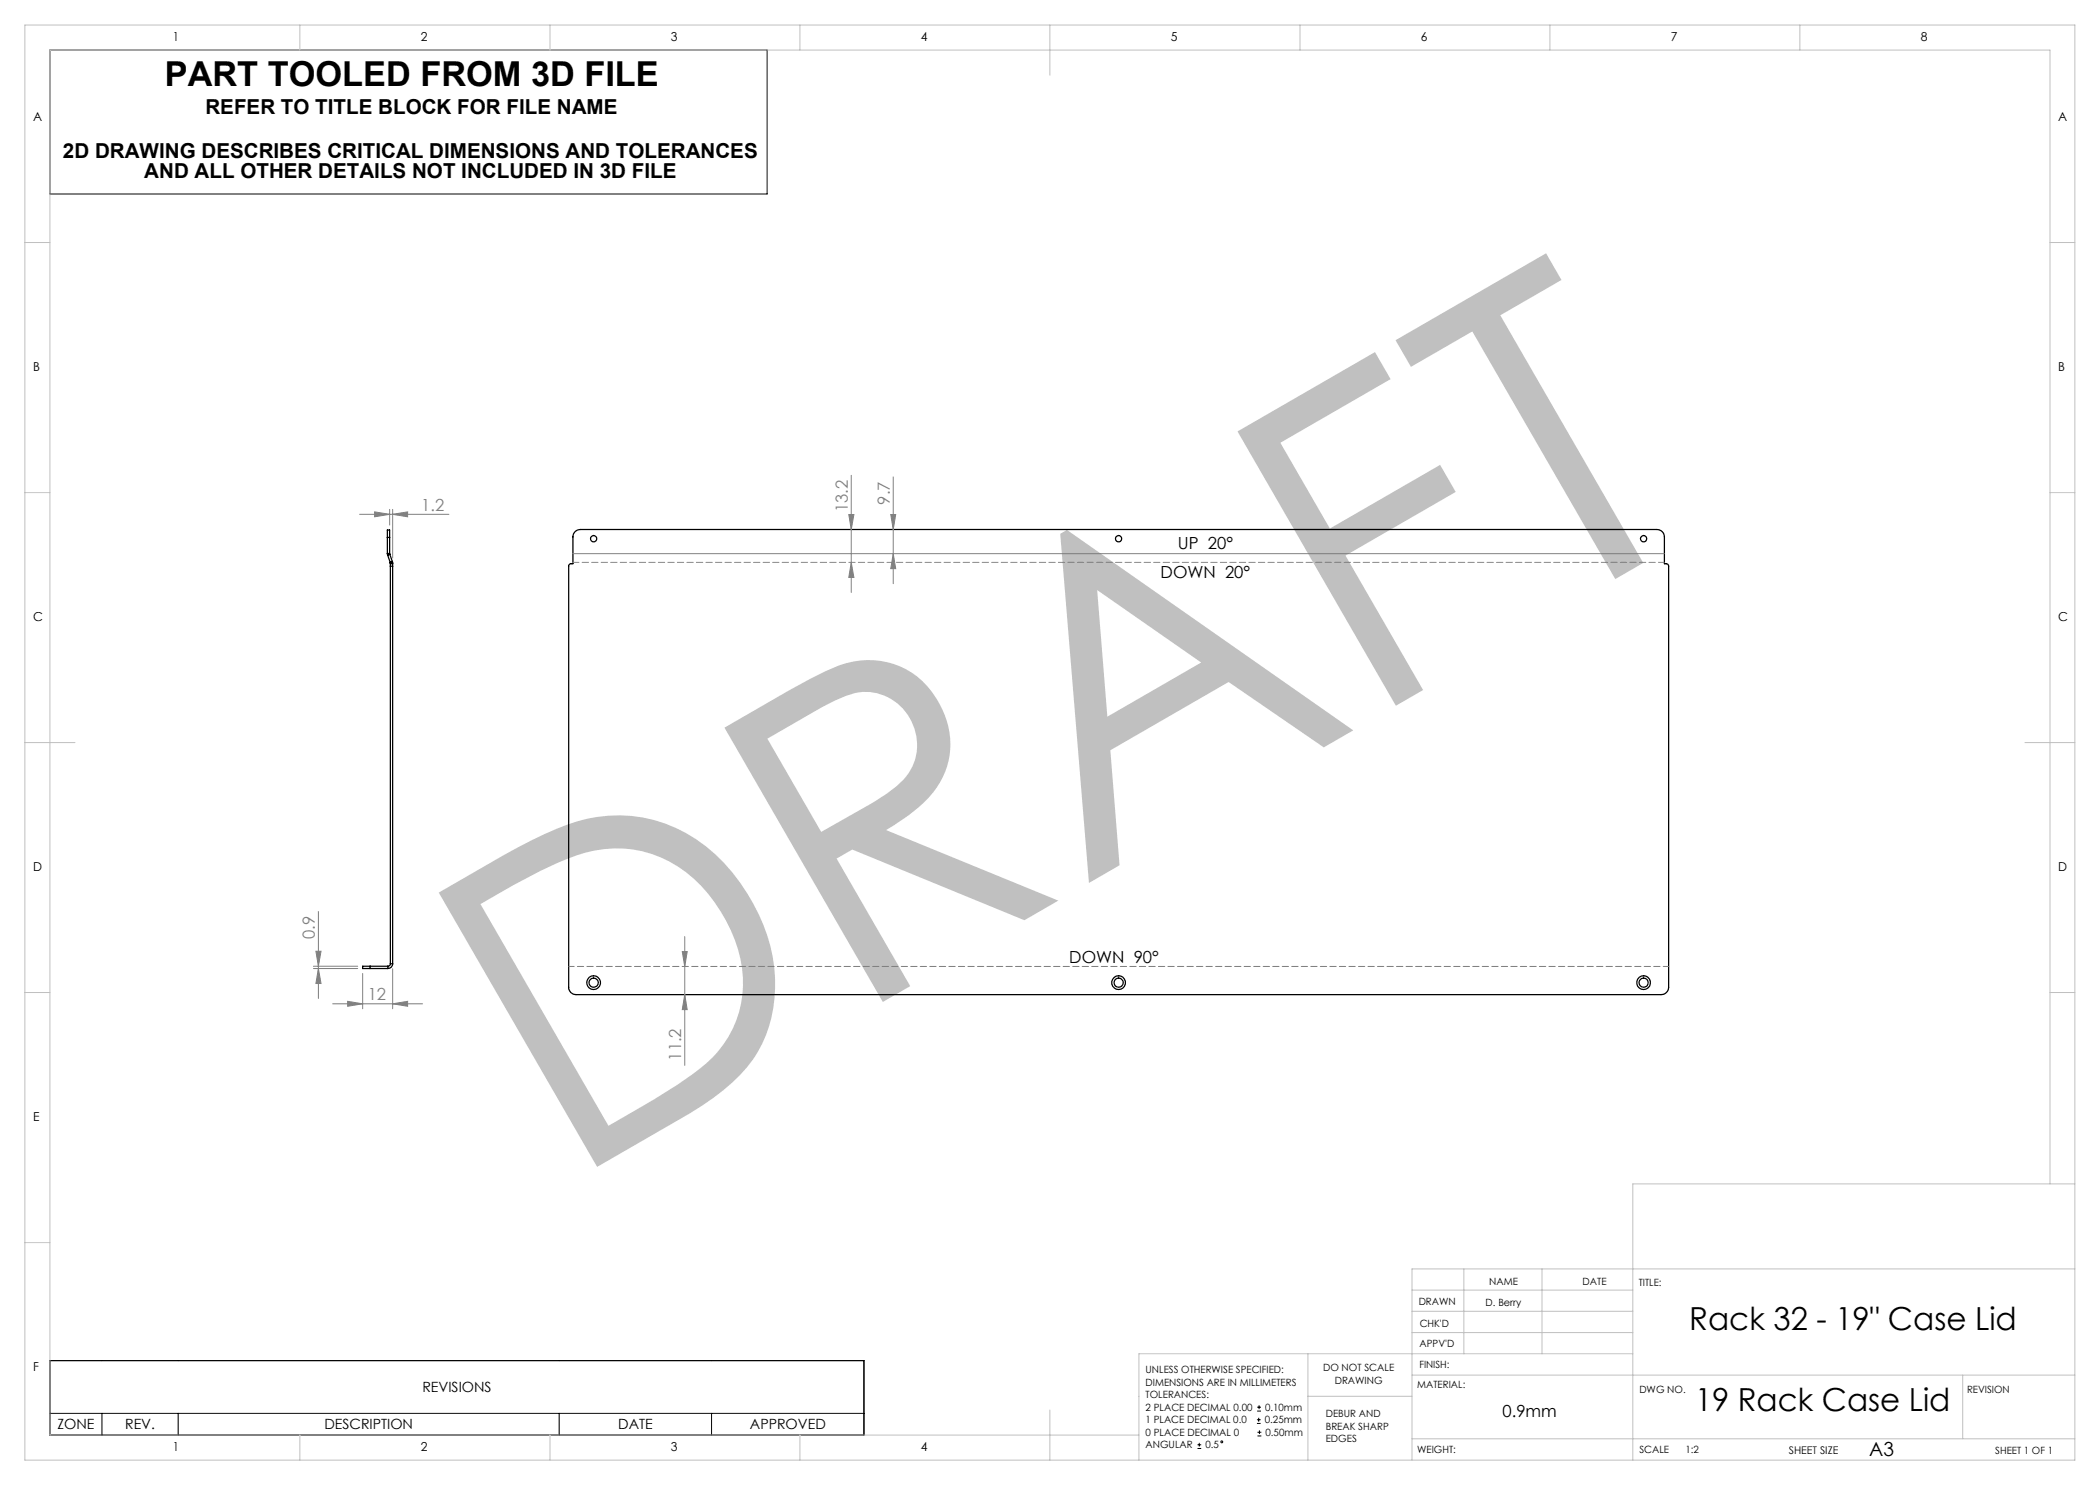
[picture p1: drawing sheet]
<svg xmlns="http://www.w3.org/2000/svg" width="420mm" height="297mm" viewBox="0 0 420 297" stroke-linecap="round" stroke-linejoin="round" font-family="sans-serif">
<g fill="none" stroke="#000" stroke-width=".25">
<path d="M77.5 110.7v.4M77.5 107.5v-1.5h.4v1.5M77.5 110.7h.4M77.5 107.5h.4M77.5 107.5v3.2M77.5 111.1l.5 1.4M77.9 110.7l.1 .2M77.9 107.5v3.2M78 110.9l-.5 .2M78 110.9l.5 1.4M78 112.5l.1 .1M78.1 112.7v.5"/>
<path d="M78.1 112.7h.4M78.1 113.2h.4M78.1 112.6v.1M78.1 113.2v79.6M78.1 112.6h.4M78.5 112.3v.3M78.5 112.3l-.5 .2M78.5 112.7v.5M78.5 112.6v.1M78.5 113.2v79.6M115 106.3l.5-.3 .6-.1h215.3a1.51 1.51 0 0 1 1.5 1.5v5.3l.6 .1 .2 .3v84.3a1.51 1.51 0 0 1-1.5 1.5h-217a1.45 1.45 0 0 1-1.5-1.5v-84.3l.3-.3 .6-.1v-5.3l.1-.6zM74 193.2h-1.5v.5h1.5"/>
<path d="M74 193.2v.5M74 193.7h3.6M74 193.2h3.6M77.6 193.2v.5M78.1 192.8l-.1 .2-.4 .2M78.1 192.8h.4M78.5 192.8a.96 .96 0 0 1-.9 .9"/>
<circle cx="118.7" cy="107.7" r=".63"/>
<circle cx="223.7" cy="107.7" r=".63"/>
<circle cx="328.7" cy="107.7" r=".63"/>
<circle cx="118.7" cy="196.5" r=".93"/>
<circle cx="118.7" cy="196.5" r="1.38"/>
<circle cx="223.7" cy="196.5" r="1.38"/>
<circle cx="223.7" cy="196.5" r=".92"/>
<circle cx="328.7" cy="196.5" r="1.39"/>
<circle cx="328.7" cy="196.5" r=".93"/>
</g>
<g fill="none" stroke="#000" stroke-width=".2">
<path d="M10 272.1h162.8v14.9h-162.8zM10 282.7h162.8M20.4 282.7v4.3M35.6 282.7v4.3M111.8 282.7v4.3M142.3 282.7v4.3M239.5 289.7h.7M239.5 289h.7M239.9 288.6v.7M251.4 284.7h.7M251.4 283.9h.7M251.4 282.2h.8"/>
<path d="M251.4 281.4h.8M251.5 287.2h.8M251.5 286.5h.8M251.7 283.6v.7M251.8 281.1v.7M251.9 286.1v.7"/>
<circle cx="244.4" cy="288.4" r=".19"/>
</g>
<g fill="none" stroke="#808080" stroke-width=".2">
<path d="M170.3 95.1v23.4M178.6 95.4v21.3M71.9 102.9h17.9M74.9 102.4l3 .5-3 .5zM77.9 101.9v3.1M78.5 102.9l3-.5v1zM78.5 101.9v9.7M114.6 110.7h218.3M169.8 102.9h1l-.5 3zM170.3 112.5l.5 3h-1zM178.2 102.9h.9l-.5 3zM178.6 110.7l.5 3h-.9z"/>
<path d="M62.7 193.7h8.8M62.7 193.2h8.8M63.2 190.2h1l-.5 3zM63.7 193.7l.5 3h-1zM63.7 182.3v17.4M72.5 194.7v7.1M78.5 193.7v8.1M136.5 190.3h.9l-.5 3zM136.9 198.9l.5 3h-.9zM136.9 187.3v25.8M66.5 200.8h18M69.5 200.3l3 .5-3 .5z"/>
<path d="M78.5 200.8l3-.5v1z"/>
</g>
<path d="M10 10h143.4v28.8h-143.4z" fill="none" stroke="#0a0605" stroke-width=".2"/>
<path d="M113.7 193.3h220" fill="none" stroke="#808080" stroke-width=".2" stroke-dasharray="1.3 .6" stroke-dashoffset=".2"/>
<path d="M332.9 112.5h-218.3" fill="none" stroke="#808080" stroke-width=".2" stroke-dasharray="1.3 .6" stroke-dashoffset=".1"/>
<g fill="none" stroke="#c0c0c0" stroke-width=".2">
<path d="M5 5h410v287h-410zM60 5v5M110 5v5M160 5v5M210 5v10M260 5v5M310 5v5M360 5v5M5 48.5h5M410 48.5h5M5 98.5h5M410 98.5h5"/>
<path d="M5 148.5h10M405 148.5h10M5 198.5h5M410 198.5h5M410 236.8v-226.8h-400v277h217.8M415 236.8h-88.4v55.2M5 248.5h5M282.4 258h44.2M292.8 253.8v17M308.4 253.8v17M415 253.8h-132.6v38.2M261.6 270.8v21.2"/>
<path d="M261.6 279.3h20.8M282.4 266.5h44.2M282.4 262.3h44.2M282.4 275h132.6M326.6 270.8h-98.8v21.2M392.5 275v12.8M60 287v5M110 287v5M160 287v5M210 282v10M282.4 287.8h132.6"/>
</g>
<g fill="#808080">
<path d="M78.5 200.8l3-.5v1zM69.5 200.3l3 .5-3 .5z"/>
<path d="M63.7 193.7l.5 3h-1zM63.2 190.2h1l-.5 3z"/>
<path d="M136.5 190.3h.9l-.5 3zM136.9 198.9l.5 3h-.9zM169.8 102.9h1l-.5 3zM170.3 112.5l.5 3h-1zM178.2 102.9h.9l-.5 3zM178.6 110.7l.5 3h-.9z"/>
<path d="M74.9 102.4l3 .5-3 .5zM78.5 102.9l3-.5v1z"/>
</g>
<text font-size="88.2" fill="#c0c0c0" x="112.7" y="237.2" transform="rotate(-30 112.7 237.2)">DRAFT</text>
<text font-size="6.9" x="33" y="17.1">PART TOOLED FROM 3D FILE</text>
<g font-size="6.3">
<text x="337.9" y="266">Rack 32 - 19&quot; Case Lid</text>
<text x="339" y="282.1">19 Rack Case Lid</text>
</g>
<g font-size="4.1">
<text x="41.1" y="22.8">REFER TO TITLE BLOCK FOR FILE NAME</text>
<text x="12.6" y="31.7">2D DRAWING DESCRIBES CRITICAL DIMENSIONS AND TOLERANCES</text>
<text x="28.9" y="35.7">AND ALL OTHER DETAILS NOT INCLUDED IN 3D FILE</text>
</g>
<text font-size="3.9" x="373.8" y="291.2">A3</text>
<g font-size="3.3" fill="#808080">
<text x="177.9" y="100.9" transform="rotate(-90 177.9 100.9)">9.7</text>
<text x="84.3" y="102.1">1.2</text>
<text x="169.6" y="102.4" transform="rotate(-90 169.6 102.4)">13.2</text>
<text x="63" y="187.8" transform="rotate(-90 63 187.8)">0.9</text>
<text x="73.6" y="200">12</text>
<text x="136.2" y="212.1" transform="rotate(-90 136.2 212.1)">11.2</text>
</g>
<g font-size="3.3">
<text x="235.6" y="109.7">UP 20°</text>
<text x="232.1" y="115.5">DOWN 20°</text>
<text x="213.9" y="192.6">DOWN 90°</text>
<text x="300.5" y="283.4">0.9mm</text>
</g>
<g font-size="2.8">
<text x="84.5" y="278.4">REVISIONS</text>
<text x="11.5" y="285.9">ZONE</text>
<text x="25" y="285.9">REV.</text>
<text x="64.9" y="285.9">DESCRIPTION</text>
<text x="123.6" y="285.9">DATE</text>
<text x="150" y="285.9">APPROVED</text>
</g>
<g font-size="2.5">
<text x="34.6" y="8.2">1</text>
<text x="84.2" y="8.2">2</text>
<text x="134.2" y="8.2">3</text>
<text x="184.2" y="8.2">4</text>
<text x="234.2" y="8.2">5</text>
<text x="284.2" y="8.2">6</text>
<text x="334.2" y="8.2">7</text>
<text x="384.2" y="8.2">8</text>
<text x="6.7" y="24.2">A</text>
<text x="411.7" y="24.2">A</text>
<text x="6.7" y="74.2">B</text>
<text x="411.7" y="74.2">B</text>
<text x="6.7" y="124.2">C</text>
<text x="411.7" y="124.2">C</text>
<text x="6.7" y="174.2">D</text>
<text x="411.7" y="174.2">D</text>
<text x="6.7" y="224.2">E</text>
<text x="6.7" y="274.2">F</text>
<text x="34.6" y="290.2">1</text>
<text x="84.2" y="290.2">2</text>
<text x="134.2" y="290.2">3</text>
<text x="184.2" y="290.2">4</text>
</g>
<text font-size="2.1" x="357.7" y="290.8">SHEET SIZE</text>
<g font-size="2">
<text x="297.8" y="257">NAME</text>
<text x="316.5" y="256.9">DATE</text>
<text x="327.8" y="257.2">TITLE:</text>
<text x="283.7" y="261.1">DRAWN</text>
<text x="297.1" y="261.1">D. Berry</text>
<text x="283.9" y="269.4">APPV'D</text>
<text x="283.9" y="265.3">CHK'D</text>
<text x="229.1" y="274.7">UNLESS OTHERWISE SPECIFIED:</text>
<text x="264.6" y="274.3">DO NOT SCALE</text>
<text x="283.9" y="273.6">FINISH:</text>
<text x="229.1" y="277.2">DIMENSIONS ARE IN MILLIMETERS</text>
<text x="229.1" y="279.7">TOLERANCES:</text>
<text x="266.9" y="276.8">DRAWING</text>
<text x="283.4" y="277.5">MATERIAL:</text>
<text x="327.9" y="278.6">DWG NO.</text>
<text x="393.4" y="278.6">REVISION</text>
<text x="229.1" y="282.2">2 PLACE DECIMAL 0.00</text>
<text x="229.1" y="284.7">1 PLACE DECIMAL 0.0</text>
<text x="229.1" y="287.2">0 PLACE DECIMAL 0</text>
<text x="253" y="284.7">0.25mm</text>
<text x="253" y="282.2">0.10mm</text>
<text x="253.1" y="287.2">0.50mm</text>
<text x="265.2" y="283.5">DEBUR AND</text>
<text x="265.2" y="286">BREAK SHARP</text>
<text x="229.1" y="289.7">ANGULAR</text>
<text x="241.1" y="289.7">0.5</text>
<text x="265.2" y="288.5">EDGES</text>
<text x="283.4" y="290.5">WEIGHT:</text>
<text x="327.9" y="290.6">SCALE</text>
<text x="337.1" y="290.6">1:2</text>
<text x="399.1" y="290.7">SHEET 1 OF 1</text>
</g>
</svg>
